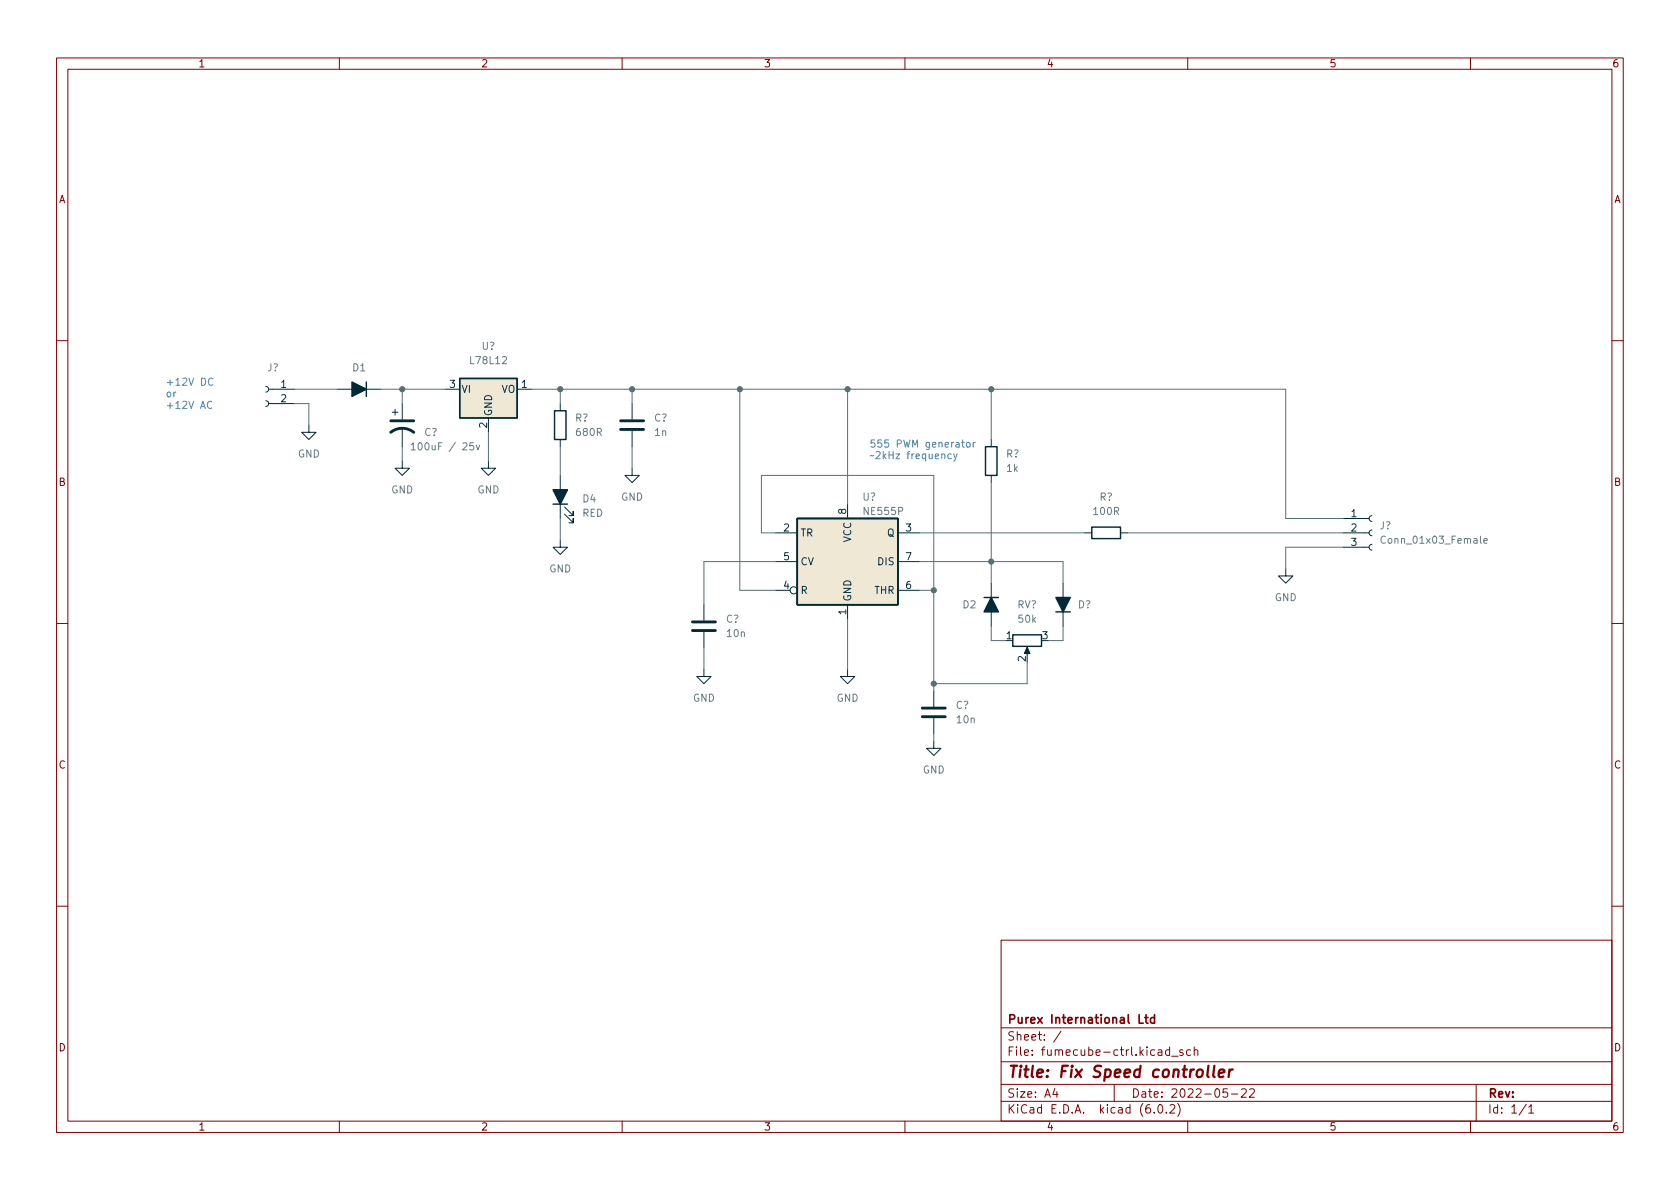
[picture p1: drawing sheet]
<svg xmlns="http://www.w3.org/2000/svg" width="297mm" height="210mm" viewBox="0 0 297 210" stroke-linecap="round" stroke-linejoin="round" font-family="sans-serif">
<g fill="none" stroke="#840000" stroke-width=".18">
<path d="M10 10.2h277v190.1h-277zM12 12.2h273v186.1h-273zM60 10.2v2M110 10.2v2M160 10.2v2M210 10.2v2M260 10.2v2M10 60.2h2M285 60.2h2M10 110.2h2M285 110.2h2M10 160.2h2"/>
<path d="M177 166.3h108v32h-108zM285 160.2h2M60 198.3v2M110 198.3v2M160 198.3v2M177 194.8h108M177 191.8h108M177 187.8h108M177 181.8h108M186.5 192.5l-.4 1h1M186.9 193v1M187.6 182.4l-1.3 1.9"/>
<path d="M197 191.8v3M204.1 196.7v.1M204.9 195.4l.2-.1a.81 .81 0 0 1 .6 .7 .81 .81 0 0 1-.3 .8h-.2a.81 .81 0 0 1-.6-.6 .81 .81 0 0 1 .3-.8zM206.2 196.7v.1M206.8 185.7l-.4-.1-.3 .3v.4l.1 .3h.6M206.8 185.1v1.5M206.9 195.5l.5-.2 .2 .2 .1 .3-.9 1h.9M207.1 186.8h1.2M208.2 195.1a1.72 1.72 0 0 1 0 2.3M209.1 185.7l-.3-.1-.2 .2v.3l.5 .1v.4h-.5M210 198.3v2M210.5 185.7l-.4-.1-.3 .3v.4l.1 .3h.6"/>
<path d="M211.1 185.8l.3-.2 .3 .1 .1 .9M211.1 185.1v1.5M217 192.5h-.7l-.1 .7 .2-.1 .5 .1 .2 .2-.1 .5-.2 .1-.6-.1M217.7 193.5h1.2M219.5 192.7l.6-.2 .2 .2 .1 .3-1 1h1M220.9 192.7l.6-.2 .2 .2 .1 .3-.9 1h.9M260 198.3v2M261 191.8v6.5M269.9 195.3l-1.3 1.9M270.3 195.8l.4-.5v1.5M270.3 196.8h.9"/>
</g>
<path d="M213.7 188.5l-.2 1.7 .2 .3M214.7 188.5l-.2 1.7 .3 .3M215.5 189.8l1-.2-.1-.4-.1-.1-.6 .1-.2 1 .2 .3 .6-.1M217.4 189.1l-.2 1.4M218 189.1l-.4 .1-.3 .3" fill="none" stroke="#840000" stroke-width=".4"/>
<path d="M201.4 179.4v1.5h.7M202.4 179.9h.6M202.6 179.4v1.3l.4 .2M204.1 179.4v1.5M204.1 180l-.4-.1-.3 .3v.4l.2 .3h.5" fill="none" stroke="#840000" stroke-width=".3"/>
<g fill="none" stroke="#002b36" stroke-width=".18">
<path d="M47 70.9l.3 .1 .2 .4-.2 .3-.3 .2M47 68.3l.3 .2 .2 .3-.2 .4-.3 .1M47.5 68.8h4.6M47.5 71.4h4.6M54.6 75.2v1.2h1.3l-1.3 1.3-1.3-1.3h1.3M59.7 68.8h7.6M69.3 72.9h1.1M69.8 72.4v1M71.1 71.4v2.8M71.1 75.7v3.3M78.7 68.8h2.6M86.4 73.9v2.5"/>
<path d="M91.4 68.8h2.6M99.1 71.4v1.2M99.1 77.7v1.3M111.8 71.4v2.8M111.8 76.2v2.8M175.3 77.7v1.3M71.1 81.5v1.3h1.3l-1.3 1.3-1.3-1.3h1.3M86.4 81.5v1.3h1.2l-1.2 1.3-1.3-1.3h1.3M99.1 95.5v1.3h1.2l-1.2 1.2-1.3-1.2h1.3M99.1 84.1v7.6M99.8 90.9l1.5 1.6v-.8v.8h-.7M99.8 89.7l1.5 1.5v-.8v.8h-.7"/>
<path d="M111.8 82.8v1.3h1.2l-1.2 1.2-1.3-1.2h1.3M137.2 94.2h3.8M137.2 99.3h3.8M149.9 89.1v2.6M158.7 94.2h3.9M158.7 99.3h3.9M175.3 84.1v1.2M191.8 94.2h1.2M198.1 94.2h1.3M237.5 94.2h4.6M237.5 96.8h4.6M237.5 91.7h4.6"/>
<path d="M242.6 96.3l-.4 .1-.1 .4 .1 .3 .4 .2M242.6 93.7l-.4 .2-.1 .3 .1 .4 .4 .1M242.6 91.2l-.4 .1-.1 .4 .1 .3 .4 .2M124.5 118.4v1.2h1.2l-1.2 1.3-1.3-1.3h1.3M124.5 106.9v2.8M124.5 111.8v2.7M137.2 104.4h2.5M149.9 118.4v1.2h1.2l-1.2 1.3-1.3-1.3h1.3M149.9 106.9v2.6M158.7 104.4h3.9M175.3 103.1v7.6M181.6 114.8v1"/>
<path d="M188 103.1v7.6M227.3 100.6v1.2h1.3l-1.3 1.3-1.2-1.3h1.2M165.1 131.1v1.2h1.3l-1.3 1.3-1.3-1.3h1.3M165.1 122.2v2.8M165.1 127v2.8"/>
<circle cx="140.3" cy="104.4" r=".63"/>
</g>
<g fill="#eee8d5" stroke="#eee8d5" stroke-width=".18">
<path d="M81.3 66.9h10.1v7h-10.1z"/>
<path d="M141 91.7h17.7v15.2h-17.7z"/>
</g>
<path d="M64.8 67.6v2.5M81.3 66.9h10.1v7h-10.1zM98 72.6h2.1v5.1h-2.1zM174.2 79h2.1v5.1h-2.1zM97.8 89.1h2.5M141 91.7h17.7v15.2h-17.7zM193 93.2h5.1v2h-5.1zM174 105.7h2.5M179.1 112.3h5v2h-5zM186.7 108.2h2.5" fill="none" stroke="#002b36" stroke-width=".25"/>
<path d="M69.1 76.4a3.3 3.3 0 0 1 4.1 0M69.1 74.4h4.1M109.7 74.4h4.1M109.7 75.9h4.1M122.4 111.5h4.1M122.4 110h4.1M163.1 126.7h4M163.1 125.2h4" fill="none" stroke="#002b36" stroke-width=".51"/>
<path d="M72.7 78.7l.4-.4v1.3M72.7 79.6h.7M84.2 78.7l.3 .9 .3-.9M244.9 94.9a.6 .6 0 0 0-.8 .4 .6 .6 0 0 0 .6 .8l.2-.1M262.4 95.6l.6-.1-.1-.2-.4-.1-.1 .2v.6h.5" fill="none" stroke="#657b83" stroke-width=".18"/>
<g fill="#002b36" stroke="#002b36" stroke-width=".25">
<path d="M175.3 105.7l1.2 2.5h-2.5z"/>
<path d="M97.8 86.6h2.5l-1.2 2.5z"/>
<path d="M186.7 105.7h2.5l-1.2 2.5z"/>
<path d="M62.2 67.6l2.6 1.2-2.6 1.3z"/>
</g>
<path d="M181.6 114.4l.5 1.2h-1z" fill="#002b36" stroke="#002b36" stroke-width=".18"/>
<path d="M37.5 71.1a.6 .6 0 0 0-.9 .4 .6 .6 0 0 0 .6 .7l.3-.1M37.6 67a.6 .6 0 0 0-.8 .4 .6 .6 0 0 0 .6 .7l.2-.1M170 78.2h.5M170.2 77.8v1.1l.3 .2M171 78.3l.3-.1 .2 .3v.3l-.2 .3-.3-.1-.1-.2zM172.1 78.2v.9M172.4 78.2l-.3 .3M168.2 80.3h-.4l-.2 .2 .1 .6h.5M168.6 80.3l.3 .8M169.2 80.3l-.4 1.1-.2 .1" fill="none" stroke="#268bd2" stroke-width=".18"/>
<g fill="none" stroke="#586e75" stroke-width=".18">
<path d="M52.1 68.8h7.6M52.1 71.4h2.5v3.8M67.3 68.8h11.4M71.1 68.8v2.6M71.1 79v2.5M86.4 76.4v5.1M94 68.8h133.3v22.9h10.2M99.1 68.8v2.6M99.1 79v5.1M111.8 68.8v2.6M111.8 79v3.8M130.8 68.8v35.6h6.4"/>
<path d="M149.9 68.8v20.3M175.3 68.8v8.9M99.1 91.7v3.8M137.2 94.2h-2.6v-10.1h30.5v38.1M137.2 99.3h-12.7v7.6M162.6 99.3h25.4v3.8M162.6 94.2h29.2M175.3 85.3v17.8M199.4 94.2h38.1M237.5 96.8h-10.2v3.8M124.5 114.5v3.9M149.9 109.5v8.9"/>
<path d="M162.6 104.4h2.5M175.3 110.7v2.6h2.5M181.6 117.1v3.8h-16.5M188 110.7v2.6h-2.6M165.1 129.8v1.3"/>
</g>
<g fill="#586e75" stroke="#586e75" stroke-width=".18">
<circle cx="111.8" cy="68.8" r=".46"/>
<circle cx="130.8" cy="68.8" r=".46"/>
<circle cx="149.9" cy="68.8" r=".46"/>
<circle cx="71.1" cy="68.8" r=".46"/>
<circle cx="99.1" cy="68.8" r=".46"/>
<circle cx="175.3" cy="99.3" r=".46"/>
<circle cx="175.3" cy="68.8" r=".46"/>
<circle cx="165.1" cy="104.4" r=".46"/>
<circle cx="165.1" cy="120.9" r=".46"/>
</g>
<text font-size="2.8" fill="#840000" x="178" y="190.6">Title: Fix Speed controller</text>
<g font-size="2.1" fill="#840000">
<text x="178" y="184">Sheet: /</text>
<text x="178" y="181">Purex International Ltd</text>
<text x="178" y="186.7">File: fumecube-ctrl.kicad_sch</text>
<text x="178" y="196.9">KiCad E.D.A. kicad (6.0.2)</text>
<text x="178" y="194.1">Size: A4</text>
<text x="200" y="194.1">Date: 2022-05-22</text>
<text x="263" y="194.1">Rev:</text>
<text x="263" y="196.9">Id: 1/1</text>
</g>
<g font-size="1.8" fill="#840000">
<text x="35" y="11.9">1</text>
<text x="85" y="11.9">2</text>
<text x="135" y="11.9">3</text>
<text x="185" y="11.9">4</text>
<text x="235" y="11.9">5</text>
<text x="285" y="11.9">6</text>
<text x="10.3" y="35.9">A</text>
<text x="285.3" y="35.9">A</text>
<text x="10.3" y="85.9">B</text>
<text x="285.3" y="85.9">B</text>
<text x="10.3" y="135.9">C</text>
<text x="285.3" y="135.9">C</text>
<text x="10.3" y="185.9">D</text>
<text x="285.3" y="185.9">D</text>
<text x="35" y="199.9">1</text>
<text x="85" y="199.9">2</text>
<text x="135" y="199.9">3</text>
<text x="185" y="199.9">4</text>
<text x="235" y="199.9">5</text>
<text x="285" y="199.9">6</text>
</g>
<g font-size="1.8" fill="#657b83">
<text x="47.2" y="65.7">J?</text>
<text x="62.4" y="65.7">D1</text>
<text x="83.3" y="64.4">L78L12</text>
<text x="85.2" y="61.8">U?</text>
<text x="75" y="77.1">C?</text>
<text x="101.7" y="74.5">R?</text>
<text x="102" y="77.1">680R</text>
<text x="115.6" y="74.5">C?</text>
<text x="115.8" y="77.1">1n</text>
<text x="52.6" y="80.9">GND</text>
<text x="74" y="79.6">100uF / 25v</text>
<text x="177.9" y="80.9">R?</text>
<text x="178" y="83.4">1k</text>
<text x="69.2" y="87.2">GND</text>
<text x="84.4" y="87.2">GND</text>
<text x="103.1" y="88.8">D4</text>
<text x="109.8" y="88.5">GND</text>
<text x="152.5" y="88.5">U?</text>
<text x="194.4" y="88.5">R?</text>
<text x="102.9" y="91.4">RED</text>
<text x="152.9" y="91.1">NE555P</text>
<text x="193.5" y="91.1">100R</text>
<text x="243.9" y="93.6">J?</text>
<text x="97.1" y="101.2">GND</text>
<text x="244.8" y="96.1">Conn_01x03_Female</text>
<text x="170.3" y="107.6">D2</text>
<text x="179.8" y="107.6">RV?</text>
<text x="190.6" y="107.6">D?</text>
<text x="225.4" y="106.3">GND</text>
<text x="128.3" y="110.1">C?</text>
<text x="128.6" y="112.6">10n</text>
<text x="180.1" y="110.1">50k</text>
<text x="122.5" y="124.1">GND</text>
<text x="147.9" y="124.1">GND</text>
<text x="169" y="125.3">C?</text>
<text x="169.2" y="127.9">10n</text>
<text x="163.1" y="136.8">GND</text>
</g>
<g font-size="1.8" fill="#268bd2">
<text x="29.2" y="68.2">+12V DC</text>
<text x="29.2" y="70.2">or</text>
<text x="29.2" y="72.3">+12V AC</text>
<text x="153.7" y="79.1">555 PWM generator</text>
<text x="153.7" y="81.2">~2kHz frequency</text>
</g>
<g font-size="1.8" fill="#073642">
<text x="49.7" y="68.6">1</text>
<text x="49.7" y="71.1">2</text>
<text x="79.5" y="68.6">3</text>
<text x="81.5" y="69.5">VI</text>
<text x="88.6" y="69.5">VO</text>
<text x="92.2" y="68.6">1</text>
<text x="86.1" y="75.7" transform="rotate(-90 86.1 75.7)">2</text>
<text x="87" y="73.7" transform="rotate(-90 87 73.7)">GND</text>
<text x="138.6" y="94">2</text>
<text x="141.5" y="94.9">TR</text>
<text x="149.6" y="90.9" transform="rotate(-90 149.6 90.9)">8</text>
<text x="150.5" y="95.9" transform="rotate(-90 150.5 95.9)">VCC</text>
<text x="156.9" y="94.9">Q</text>
<text x="160.2" y="94">3</text>
<text x="238.9" y="91.4">1</text>
<text x="238.9" y="94">2</text>
<text x="138.6" y="99.1">5</text>
<text x="141.5" y="99.9">CV</text>
<text x="155.3" y="99.9">DIS</text>
<text x="160.2" y="99.1">7</text>
<text x="238.9" y="96.5">3</text>
<text x="138.6" y="104.1">4</text>
<text x="141.5" y="105">R</text>
<text x="150.5" y="106.4" transform="rotate(-90 150.5 106.4)">GND</text>
<text x="154.6" y="105">THR</text>
<text x="160.2" y="104.1">6</text>
<text x="149.6" y="108.7" transform="rotate(-90 149.6 108.7)">1</text>
<text x="177.9" y="113">1</text>
<text x="184.3" y="113">3</text>
<text x="181.4" y="116.9" transform="rotate(-90 181.4 116.9)">2</text>
</g>
</svg>
